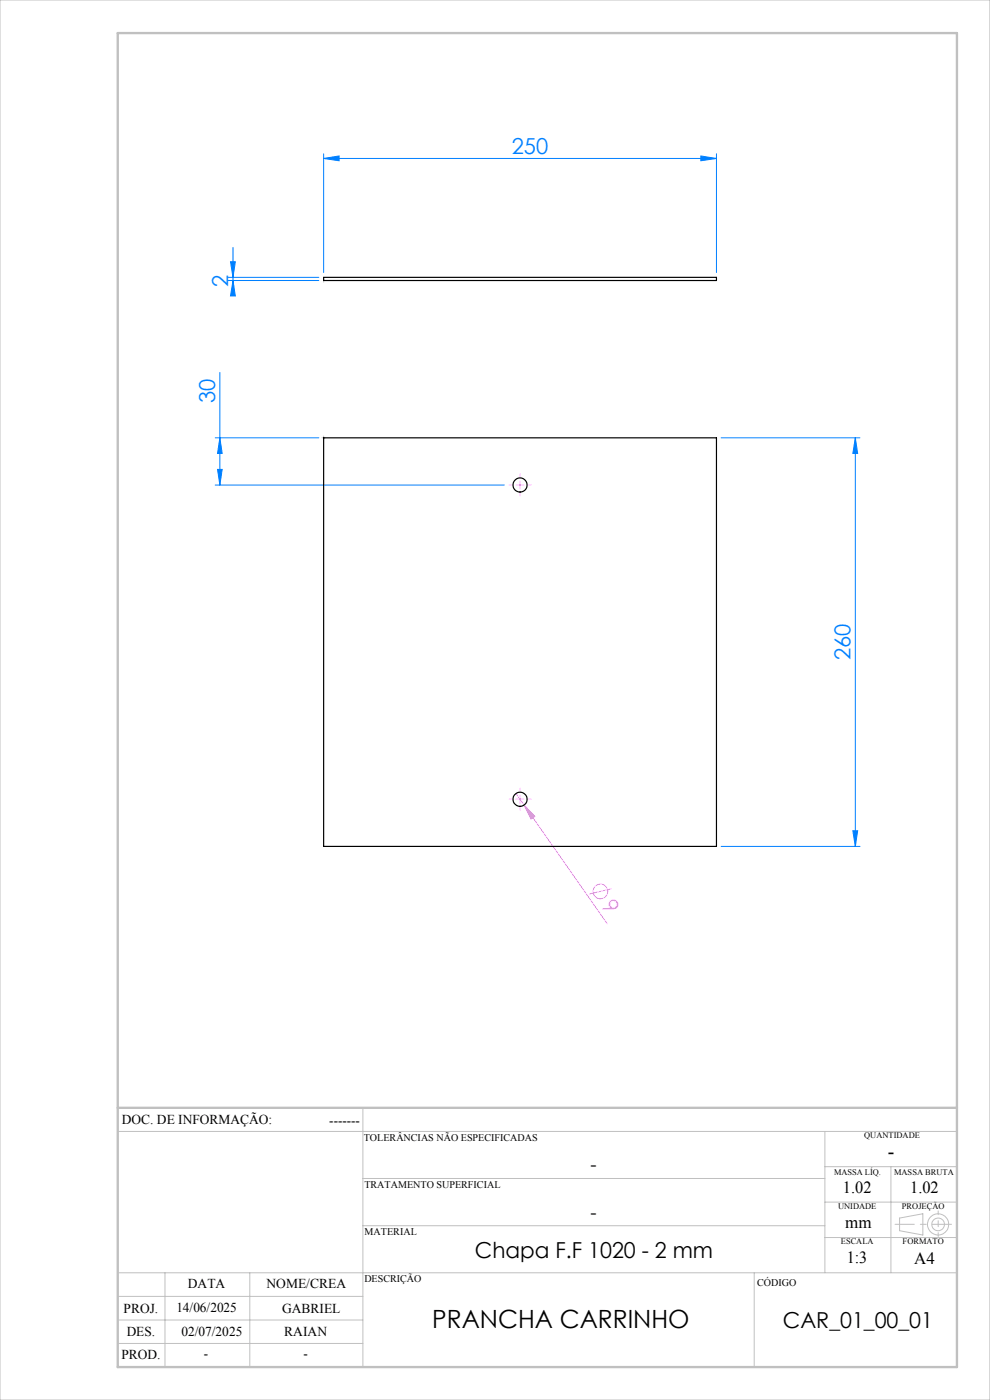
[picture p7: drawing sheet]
<svg xmlns="http://www.w3.org/2000/svg" width="210mm" height="297mm" viewBox="0 0 210 297" stroke-linecap="round" stroke-linejoin="round" font-family="sans-serif">
<g fill="none" stroke="#ff80ff" stroke-width=".21">
<path d="M109.5 102.9h1.6M110.3 102.1v1.6M109.4 168.3l1.8 2.5M109.5 169.5h1.6M110.3 168.7v1.7M111.2 170.8l2.3 2.4-.9 .6zM111.2 170.8l17.6 25.2M129.7 188.6l-4.7 1"/>
<circle cx="127.4" cy="189.1" r="1.56"/>
</g>
<g fill="none" stroke="#c0c0c0" stroke-width=".21">
<path d="M0 0h210v297h-210zM77 235v55M25 240h178M77 250h98M175 240v30M175 255h28M175 247.5h28M189 247.5v22.5M190.8 258.4l5-.9v4.5l-5-.9zM25 275h52M25 270h178M35 270v20"/>
<path d="M53 270v20M77 260h98M160 270v20M175 262.5h28M25 285h52M25 280h52"/>
<circle cx="199" cy="259.7" r="1.34"/>
<circle cx="199" cy="259.7" r="2.25"/>
</g>
<g fill="none" stroke="#0080ff" stroke-width=".21">
<path d="M68.7 33.6l3.2-.5v1zM68.7 32.6v25.2M68.7 33.6h83.3M148.7 33.1l3.3 .5-3.3 .5zM152 32.6v25.2M48.4 59.5h19.2M48.4 58.8h19.2M48.9 55.5h1l-.5 3.3zM49.4 52.5v9.6M49.4 59.5l.5 3.3h-1zM46.6 79v23.9M45.6 92.9h22"/>
<path d="M46.1 99.6h1l-.5 3.3zM46.6 92.9l.5 3.3h-1zM153 92.9h29.4M181.4 92.9l.5 3.3h-1zM181.4 92.9v86.7M45.6 102.9h61.4M153 179.6h29.4M180.9 176.2h1l-.5 3.4z"/>
</g>
<path d="M108.7 102.9h-.7M110.3 101.2v-.7M110.3 104.5v.7M112 102.9h.7M108.7 169.5h-.7M110.3 167.9v-.7M110.3 171.2v.7M112 169.5h.7" fill="none" stroke="#ff80ff" stroke-width=".21" stroke-dasharray="15.2 1.3 1.3 1.3"/>
<path d="M201.8 259.7h-11.9" fill="none" stroke="#c0c0c0" stroke-width=".21" stroke-dasharray="15.2 1.3 1.3 1.3" stroke-dashoffset="11.2"/>
<path d="M199 256.9v5.4" fill="none" stroke="#c0c0c0" stroke-width=".21" stroke-dasharray="15.2 1.3 1.3 1.3" stroke-dashoffset="14.4"/>
<path d="M68.7 59.8v-.7M68.3 92.9h.7M68.7 93.2v-.7" fill="none" stroke="#c0c0c0" stroke-width=".21" stroke-dasharray="15.2 1.3 1.3 1.3"/>
<path d="M25 7h178v283h-178zM25 235h178" fill="none" stroke="#c0c0c0" stroke-width=".5"/>
<g fill="#0080ff">
<path d="M68.7 33.6l3.2-.5v1zM148.7 33.1l3.3 .5-3.3 .5z"/>
<path d="M49.4 59.5l.5 3.3h-1zM48.9 55.5h1l-.5 3.3zM46.1 99.6h1l-.5 3.3zM46.6 92.9l.5 3.3h-1z"/>
<path d="M181.4 92.9l.5 3.3h-1zM180.9 176.2h1l-.5 3.4z"/>
</g>
<path d="M111.2 170.8l2.3 2.4-.9 .6z" fill="#ff80ff"/>
<g fill="none" stroke="#000" stroke-width=".25">
<path d="M68.7 58.8h83.3v.7h-83.3zM68.7 92.9h83.3v86.7h-83.3z"/>
<circle cx="110.3" cy="102.9" r="1.5"/>
<circle cx="110.3" cy="169.6" r="1.51"/>
</g>
<text font-size="5.3" x="91.7" y="281.7">PRANCHA CARRINHO</text>
<g font-size="4.7" fill="#0080ff">
<text x="108.5" y="32.6">250</text>
<text x="48.4" y="60.8" transform="rotate(-90 48.4 60.8)">2</text>
<text x="45.6" y="85.5" transform="rotate(-90 45.6 85.5)">30</text>
<text x="180.4" y="140.1" transform="rotate(-90 180.4 140.1)">260</text>
</g>
<text font-size="4.7" fill="#ff80ff" x="127.5" y="192.2" transform="rotate(55 127.5 192.2)">9</text>
<g font-size="4.7">
<text x="100.7" y="266.8">Chapa F.F 1020 - 2 mm</text>
<text x="166.1" y="281.7">CAR_01_00_01</text>
</g>
<text font-size="4.3" x="188.3" y="245.8">-</text>
<g font-size="4">
<text x="125.2" y="248.4">-</text>
<text x="125.2" y="258.6">-</text>
</g>
<g font-size="3.6">
<text x="178.8" y="253.1">1.02</text>
<text x="193.1" y="253.1">1.02</text>
<text x="179.3" y="260.6">mm</text>
<text x="179.6" y="267.9">1:3</text>
<text x="193.9" y="268.1">A4</text>
</g>
<g font-size="2.9">
<text x="25.9" y="238.4">DOC. DE INFORMAÇÃO:</text>
<text x="69.8" y="238.6">-------</text>
<text x="39.9" y="273.2">DATA</text>
<text x="56.5" y="273.2">NOME/CREA</text>
<text x="26.2" y="278.6">PROJ.</text>
<text x="37.4" y="278.2">14/06/2025</text>
<text x="59.8" y="278.6">GABRIEL</text>
<text x="26.9" y="283.4">DES.</text>
<text x="38.5" y="283.4">02/07/2025</text>
<text x="60.3" y="283.4">RAIAN</text>
<text x="25.7" y="288.3">PROD.</text>
<text x="43.3" y="288">-</text>
<text x="64.4" y="288">-</text>
</g>
<g font-size="2.2">
<text x="77.2" y="242.1">TOLERÂNCIAS NÃO ESPECIFICADAS</text>
<text x="77.3" y="251.9">TRATAMENTO SUPERFICIAL</text>
<text x="77.3" y="261.9">MATERIAL</text>
<text x="77.3" y="272.1">DESCRIÇÃO</text>
<text x="160.6" y="272.8">CÓDIGO</text>
</g>
<g font-size="1.8">
<text x="183.3" y="241.4">QUANTIDADE</text>
<text x="176.9" y="249.2">MASSA LÍQ.</text>
<text x="189.7" y="249.2">MASSA BRUTA</text>
<text x="177.8" y="256.5">UNIDADE</text>
<text x="191.3" y="256.5">PROJEÇÃO</text>
<text x="178.4" y="264">ESCALA</text>
<text x="191.5" y="264">FORMATO</text>
</g>
</svg>
